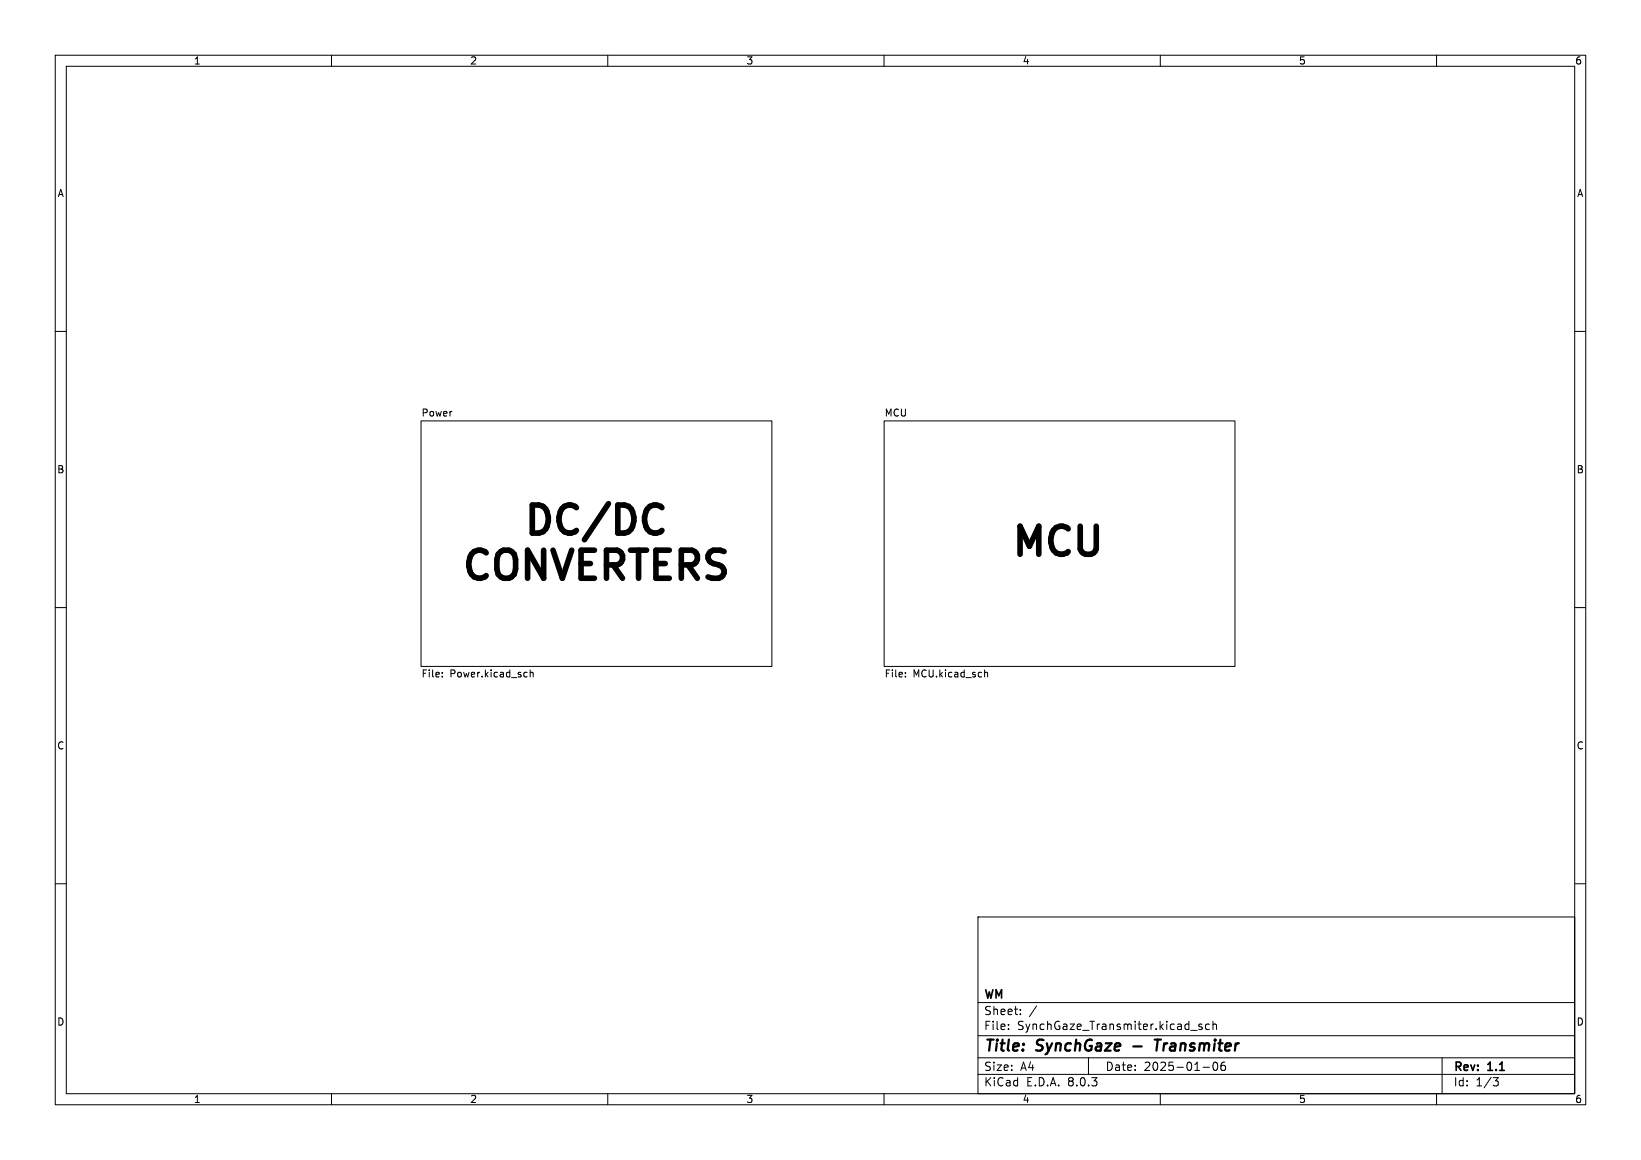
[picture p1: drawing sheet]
<svg xmlns="http://www.w3.org/2000/svg" width="297mm" height="210mm" viewBox="0 0 297 210" stroke-linecap="round" stroke-linejoin="round" font-family="sans-serif">
<g fill="none" stroke="#000" stroke-width=".18">
<path d="M10 10h277v190h-277zM12 12h273v186h-273zM60 10v2M110 10v2M160 10v2M210 10v2M260 10v2M10 60h2M285 60h2M76.2 76.2h63.5v44.5h-63.5zM160 76.2h63.5v44.5h-63.5zM10 110h2"/>
<path d="M285 110h2M80 122.4v.2M80 121.8v.1M95.3 121.7l.1 .1M95.4 122.5l-.1 .1M96 121.3v1.3M96 121.8l.1-.1 .3 .1 .1 .8M163.9 122.4v.2M163.9 121.8v.1M178.2 121.8l.2-.1 .3 .1v.8M178.2 121.3v1.3M10 160h2"/>
<path d="M285 160h2M177 166h108v32h-108zM60 198v2M110 198v2M160 198v2M177 194.5h108M177 191.5h108M177 187.5h108M177 181.5h108M182.5 186.3v.1M182.5 185.5v.1M184.7 183.6v.1"/>
<path d="M184.7 182.8v.1M187.6 182.1l-1.3 2M197 191.5v3M210 198v2M215.5 186.5h1.2M217.5 185.5l-.3-.1-.2 .2v.2l.5 .2v.3h-.5M217.7 193.2h1.2M218.9 185.5l-.4-.1-.3 .3v.4l.1 .2h.6M219.5 184.9v1.5M219.5 185.5l.2-.1 .4 .1 .1 .9M219.7 192.4l.2-.1a.8 .8 0 0 1 .5 .7 .8 .8 0 0 1-.5 .8l-.2-.1-.2-.5zM221.7 192.3a.59 .59 0 0 0-.7 .6v.6l.1 .2 .4 .1 .2-.1 .1-.5-.1-.3h-.5l-.2 .3"/>
<path d="M260 198v2M261 191.5v6.5M270.2 195.1h1l-.5 .6 .4 .1 .1 .5-.3 .3h-.4"/>
</g>
<path d="M205.1 189.4h1.5M209 188.2h1.1M209.6 188.2l-.3 2" fill="none" stroke="#000" stroke-width=".4"/>
<path d="M118.4 91.4h.4l.8 .3 .2 .2M119.8 96l-.2 .3-.8 .2h-.4" fill="none" stroke="#000" stroke-width="1"/>
<g font-size="7.1">
<text x="94.1" y="98.3">DC/DC</text>
<text x="82.9" y="106.5">CONVERTERS</text>
<text x="182.4" y="102.1">MCU</text>
</g>
<g font-size="2.8">
<text x="178" y="190.9">Title:</text>
<text x="187.7" y="190.9">SynchGaze</text>
<text x="210.7" y="190.9">Transmiter</text>
</g>
<g font-size="2.1">
<text x="178" y="184">Sheet:</text>
<text x="178" y="181.2">WM</text>
<text x="178" y="186.7">File:</text>
<text x="184.1" y="186.7">SynchGaze_Transmiter.kicad_sch</text>
<text x="178" y="196.9">KiCad</text>
<text x="178" y="194.1">Size:</text>
<text x="184.7" y="194.1">A4</text>
<text x="185.7" y="196.9">E.D.A.</text>
<text x="193.3" y="196.9">8.0.3</text>
<text x="200" y="194.1">Date:</text>
<text x="207" y="194.1">2025-01-06</text>
<text x="263" y="194.3">Rev:</text>
<text x="263" y="196.9">Id:</text>
<text x="267.1" y="196.9">1/3</text>
<text x="269.4" y="194.3">1.1</text>
</g>
<g font-size="1.8">
<text x="35" y="11.9">1</text>
<text x="85" y="11.9">2</text>
<text x="135" y="11.9">3</text>
<text x="185" y="11.9">4</text>
<text x="235" y="11.9">5</text>
<text x="285" y="11.9">6</text>
<text x="10.3" y="35.9">A</text>
<text x="285.3" y="35.9">A</text>
<text x="76.2" y="75.5">Power</text>
<text x="160" y="75.5">MCU</text>
<text x="10.3" y="85.9">B</text>
<text x="285.3" y="85.9">B</text>
<text x="76.2" y="123">File:</text>
<text x="81.4" y="123">Power.kicad_sch</text>
<text x="160" y="123">File:</text>
<text x="165.2" y="123">MCU.kicad_sch</text>
<text x="10.3" y="135.9">C</text>
<text x="285.3" y="135.9">C</text>
<text x="10.3" y="185.9">D</text>
<text x="285.3" y="185.9">D</text>
<text x="35" y="199.9">1</text>
<text x="85" y="199.9">2</text>
<text x="135" y="199.9">3</text>
<text x="185" y="199.9">4</text>
<text x="235" y="199.9">5</text>
<text x="285" y="199.9">6</text>
</g>
</svg>
